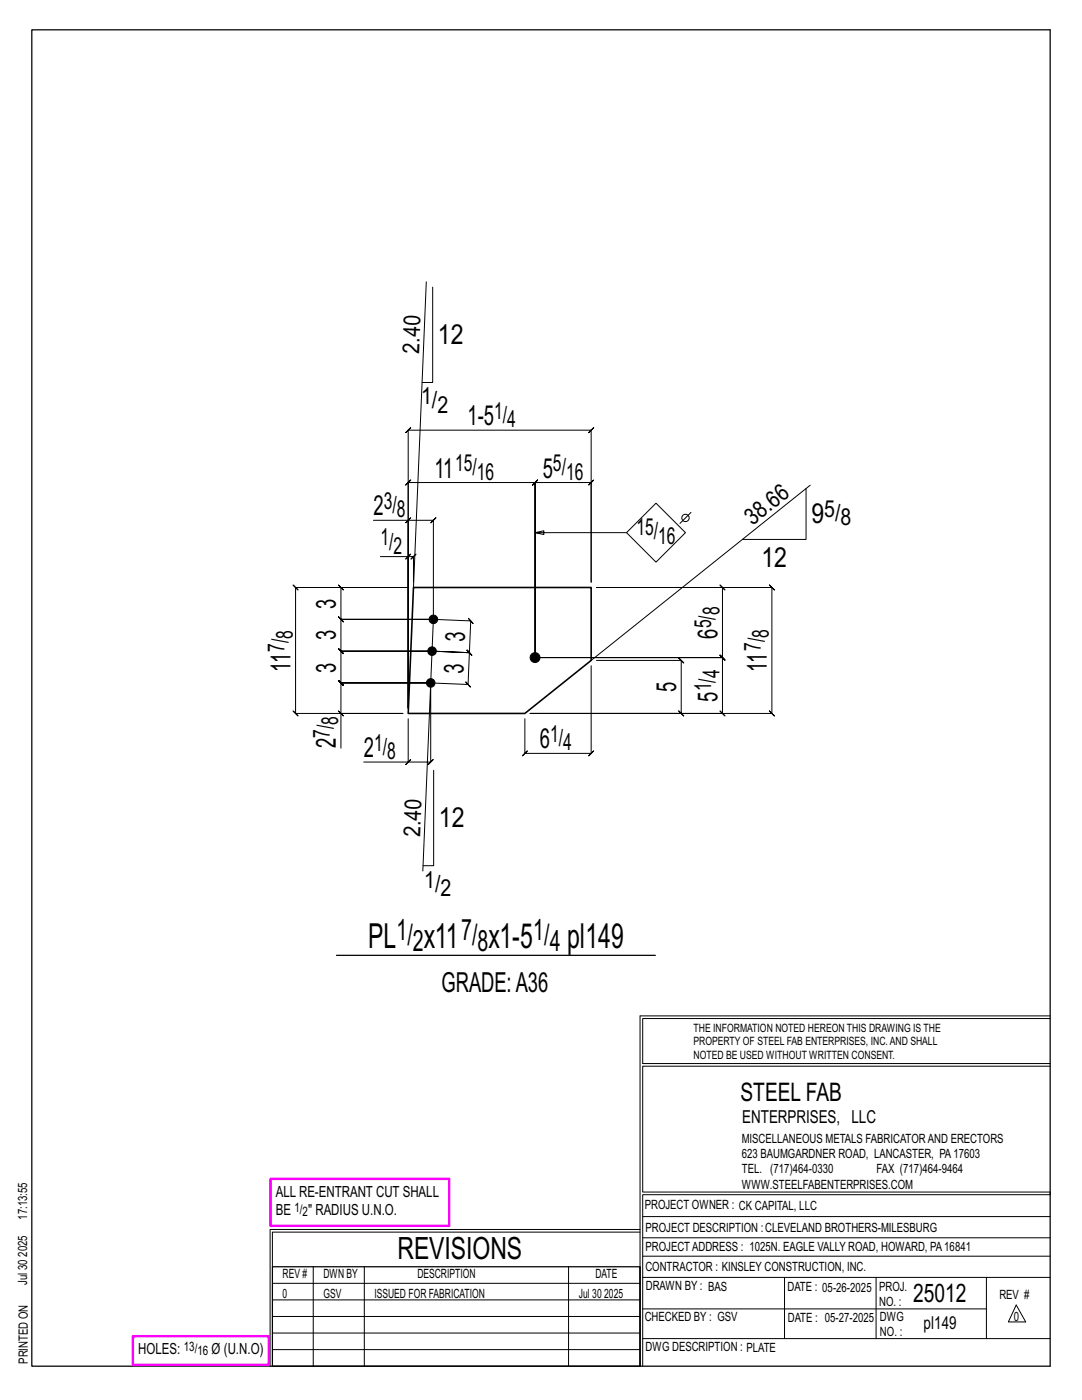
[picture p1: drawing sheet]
<svg xmlns="http://www.w3.org/2000/svg" width="216mm" height="279mm" viewBox="0 0 216 279" stroke-linecap="round" stroke-linejoin="round" font-family="sans-serif">
<g fill="none" stroke="#000" stroke-width=".2">
<path d="M85.1 56.2l-2.6 61M86.3 57.3v19h-2.1M160.8 97.5v10.2h-12.7M161.7 96.8l-43.7 35M74.5 103.8h7v37.5v-45l-.5 .5 1-1-.5 .5h25.3l-.5 .5 1-1-.5 .5v34.9v-34.9l-.5 .5 1-1-.5 .5h11.2l-.5 .5 1-1-.5 .5v19.9v-30.3l.5-.5-1 1 .5-.5h-36.5l.5-.5-1 1 .5-.5v55.4v-30.2h-5.6M81.5 111.1l.5-.5-1 1zM81.5 111.1h1l-.5 .5 1-1-.5 .5v5.1M81.5 103.8h5l-.5 .5 1-1-.5 .5v19.8M82 103.3l-1 1zM106.8 106.3l1.7 .4v-.8l-1.7 .4h18.2M125 106.3l5.9-5.9 5.9 5.9-5.9 5.9zM137.9 102.3l-2.2 2.2"/>
<path d="M118 132.9v17.5l.5-.5-1 1 .5-.5h-13.3l.5-.5-1 1 .5-.5v-7M119 131.8h16.9l-.5-.5 1 1-.5-.5v10.6l-.5-.5 1 1-.5-.5h-30.1h38.4l.5 .5-1-1 .5 .5v-11.2l.5 .5-1-1 .5 .5h-37.4h37.4l.5 .5-1-1 .5 .5v-14l.5 .5-1-1 .5 .5h-25.2h35l-.5-.5 1 1-.5-.5v25.2l-.5-.5 1 1-.5-.5h-48.2M67.5 141.9l1 1zM68 142.4v-6.1l.5 .5-1-1 .5 .5h17.9h-17.9l.5 .5-1-1 .5 .5v-6.4l.5 .5-1-1 .5 .5h18.2h-18.2l.5 .5-1-1 .5 .5v-6.3l.5 .5-1-1 .5 .5h18.5h-18.5l.5 .5-1-1 .5 .5v-6.4l.5 .5-1-1 .5 .5h13.4h-22.4l-.5-.5 1 1-.5-.5v25.2l-.5-.5 1 1-.5-.5h21.4h-12.4v6.9M81.5 143.4v8.7h-8.9M81.5 152.1h4.4l-.5 .5 1-1-.5 .5v-15.8l7.5 .3 .5 .5-1-1 .5 .5 .3-6.3 .4 .5-.9-1.1 .5 .6-7.5-.4 7.5 .4 .4 .5-.9-1.1 .5 .6 .2-6.4 .5 .5-.9-1 .4 .5-7.4-.3-2.1 50.2M82 151.6l-1 1zM86.5 153.7v19.1h-2.1M127.7 202.7v70M127.7 202.7h81.8M209.5 203.3h-81.3v9h81.3M209.5 212.8h-81.3v25.1h81.3v.5h-81.3v34.3"/>
<path d="M54.4 259.4h73.3M54.4 256.1h73.3M62.5 252.8v19.9M72.7 252.8v19.9M113.4 252.8v19.9M127.7 245.4h-73.8v27.3M127.7 245.9h-73.3v6.9M128.2 242.8h81.3M128.2 254.9h81.3M128.2 250.7h81.3M128.2 247h81.3M156.5 254.9v12.2"/>
<path d="M174.8 254.9v12.2M196.8 254.9v12.2M54.4 269.3h73.3M54.4 266h73.3M54.4 262.7h73.3M128.2 261.2h68.6M128.2 267.1h81.3M202.8 260.4l1.9 3.4h-3.5z"/>
<circle cx="136.8" cy="103.4" r=".74"/>
</g>
<path d="M6.3 6h203.2v266.7h-203.2zM67.1 190.7h63.7M54.4 252.8h73.3v19.9h-73.3z" fill="none" stroke="#000" stroke-width=".25"/>
<path d="M54 235.3h35.6v9.3h-35.6zM26.5 266.7h27.1v5.7h-27.1z" fill="none" stroke="#f0f" stroke-width=".5"/>
<g fill="#000" stroke="#000" stroke-width=".2">
<circle cx="85.9" cy="136.3" r=".86"/>
<circle cx="86.2" cy="129.9" r=".86"/>
<circle cx="86.5" cy="123.6" r=".86"/>
<circle cx="106.8" cy="131.2" r=".99"/>
</g>
<path d="M82.5 117.2h35.5v14.6l-13.3 10.6h-23.2z" fill="none" stroke="#000" stroke-width=".32"/>
<g font-size="6.9">
<text x="73.5" y="189.2">PL</text>
<text x="84.6" y="189.2">x11</text>
<text x="97.5" y="189.2">x1-5</text>
<text x="113.1" y="189.2">pl149</text>
</g>
<text font-size="6.1" x="79.3" y="251.3">REVISIONS</text>
<g font-size="5.9">
<text x="79.1" y="187.7">1/</text>
<text x="82.4" y="189.7">2</text>
<text x="92" y="187.7">7/</text>
<text x="95.3" y="189.7">8</text>
<text x="106.4" y="187.7">1/</text>
<text x="109.7" y="189.7">4</text>
</g>
<g font-size="5.5">
<text x="87.4" y="68.6">12</text>
<text x="93.3" y="84.9">1-5</text>
<text x="86.7" y="95.3">11</text>
<text x="108.3" y="95.3">5</text>
<text x="74.5" y="102.8">2</text>
<text x="161.9" y="104.3">9</text>
<text x="151.9" y="113.3">12</text>
<text x="67" y="121.5" transform="rotate(-90 67 121.5)">3</text>
<text x="67" y="127.8" transform="rotate(-90 67 127.8)">3</text>
<text x="92.8" y="128.1" transform="rotate(-88 92.8 128.1)">3</text>
<text x="143.2" y="127.4" transform="rotate(-90 143.2 127.4)">6</text>
<text x="58" y="134.2" transform="rotate(-90 58 134.2)">11</text>
<text x="67" y="134.3" transform="rotate(-90 67 134.3)">3</text>
<text x="92.5" y="134.4" transform="rotate(-88 92.5 134.4)">3</text>
<text x="153" y="134" transform="rotate(-90 153 134)">11</text>
<text x="134.9" y="138.1" transform="rotate(-90 134.9 138.1)">5</text>
<text x="143.2" y="140" transform="rotate(-90 143.2 140)">5</text>
<text x="67" y="149.3" transform="rotate(-90 67 149.3)">2</text>
<text x="107.7" y="149.4">6</text>
<text x="72.6" y="151.1">2</text>
<text x="87.6" y="165">12</text>
<text x="88.1" y="197.9">GRADE:A36</text>
</g>
<g font-size="5.1">
<text x="147.8" y="219.8">STEEL FAB</text>
<text x="182.2" y="259.9">25012</text>
</g>
<g font-size="4.7">
<text x="83.6" y="70.6" transform="rotate(-88 83.6 70.6)">2.40</text>
<text x="84" y="80.7">1/</text>
<text x="87.3" y="82.3">2</text>
<text x="98.6" y="83.6">1/</text>
<text x="101.2" y="85.3">4</text>
<text x="90.8" y="94.1">15/</text>
<text x="95.2" y="95.7">16</text>
<text x="110.3" y="94.1">5/</text>
<text x="113" y="95.7">16</text>
<text x="76.6" y="101.6">3/</text>
<text x="79.2" y="103.3">8</text>
<text x="127" y="106.8">15/</text>
<text x="150.1" y="105" transform="rotate(-39 150.1 105)">38.6</text>
<text x="164.5" y="103.1">5/</text>
<text x="167.7" y="104.8">8</text>
<text x="75.9" y="108.8">1/</text>
<text x="78.5" y="110.5">2</text>
<text x="131.3" y="108.5">16</text>
<text x="141.9" y="125.4" transform="rotate(-90 141.9 125.4)">5/</text>
<text x="143.6" y="122.8" transform="rotate(-90 143.6 122.8)">8</text>
<text x="56.7" y="130.1" transform="rotate(-90 56.7 130.1)">7/</text>
<text x="58.4" y="127.4" transform="rotate(-90 58.4 127.4)">8</text>
<text x="151.8" y="129.9" transform="rotate(-90 151.8 129.9)">7/</text>
<text x="153.4" y="127.3" transform="rotate(-90 153.4 127.3)">8</text>
<text x="141.9" y="138" transform="rotate(-90 141.9 138)">1/</text>
<text x="143.6" y="135.3" transform="rotate(-90 143.6 135.3)">4</text>
<text x="65.8" y="147.3" transform="rotate(-90 65.8 147.3)">7/</text>
<text x="67.5" y="144.7" transform="rotate(-90 67.5 144.7)">8</text>
<text x="74.6" y="149.8">1/</text>
<text x="109.8" y="148.1">1/</text>
<text x="112.4" y="149.8">4</text>
<text x="77.2" y="151.5">8</text>
<text x="83.8" y="167" transform="rotate(-88 83.8 167)">2.40</text>
<text x="84.6" y="177.1">1/</text>
<text x="87.9" y="178.8">2</text>
</g>
<g font-size="3.6">
<text x="148.1" y="224.1">ENTERPRISES, LLC</text>
<text x="184.3" y="265.2">pl149</text>
</g>
<g font-size="3.1">
<text x="55" y="238.9">ALL RE-ENTRANT CUT SHALL</text>
<text x="55" y="242.5">BE</text>
<text x="61.5" y="242.5">&quot; RADIUS U.N.O.</text>
<text x="27.6" y="270.2">HOLES:</text>
<text x="42.2" y="270.2">Ø (U.N.O)</text>
</g>
<g font-size="2.6">
<text x="58.8" y="241.8">1/</text>
<text x="60.4" y="242.7">2</text>
<text x="36.7" y="269.6">13/</text>
<text x="39.4" y="270.5">16</text>
</g>
<g font-size="2.5">
<text x="148" y="231.2">623 BAUMGARDNER ROAD, LANCASTER, PA17603</text>
<text x="148" y="228.1">MISCELLANEOUS METALS FABRICATORAND ERECTORS</text>
<text x="148" y="237.2">WWW.STEELFABENTERPRISES.COM</text>
<text x="148" y="234.2">TEL. (717)464-0330</text>
<text x="174.9" y="234.2">FAX (717)464-9464</text>
<text x="5.4" y="243.4" transform="rotate(-90 5.4 243.4)">17:13:55</text>
<text x="128.7" y="241.3">PROJECT OWNER : CK CAPITAL, LLC</text>
<text x="128.8" y="246">PROJECT DESCRIPTION :CLEVELAND BROTHERS-MILESBURG</text>
<text x="5.4" y="250.8" transform="rotate(-90 5.4 250.8)">2025</text>
<text x="128.8" y="249.7">PROJECTADDRESS : 1025N. EAGLE VALLY ROAD, HOWARD, PA16841</text>
<text x="5.4" y="256.5" transform="rotate(-90 5.4 256.5)">Jul 30</text>
<text x="56.4" y="255">REV #</text>
<text x="64.5" y="255">DWN BY</text>
<text x="83.3" y="255">DESCRIPTION</text>
<text x="118.8" y="255">DATE</text>
<text x="128.8" y="253.7">CONTRACTOR : KINSLEY CONSTRUCTION, INC.</text>
<text x="128.9" y="257.5">DRAWN BY : BAS</text>
<text x="157.1" y="257.6">DATE : 05-26-2025</text>
<text x="175.4" y="257.7">PROJ.</text>
<text x="56.4" y="259">0</text>
<text x="64.5" y="259">GSV</text>
<text x="74.7" y="259">ISSUED FOR FABRICATION</text>
<text x="115.5" y="259">Jul 30</text>
<text x="120.6" y="259">2025</text>
<text x="128.6" y="263.7">CHECKED BY : GSV</text>
<text x="157.2" y="263.7">DATE : 05-27-2025</text>
<text x="175.4" y="260.7">NO. :</text>
<text x="175.6" y="263.7">DWG</text>
<text x="199.4" y="259.2">REV #</text>
<text x="202.3" y="263.7">0</text>
<text x="128.8" y="269.7">DWG DESCRIPTION : PLATE</text>
<text x="175.6" y="266.7">NO. :</text>
<text x="5.5" y="272.2" transform="rotate(-90 5.5 272.2)">PRINTED ON</text>
</g>
<g font-size="2.3">
<text x="138.4" y="208.6">PROPERTY OF STEEL FAB ENTERPRISES, INC.AND SHALL</text>
<text x="138.4" y="205.9">THE INFORMATION NOTED HEREON THIS DRAWING IS THE</text>
<text x="138.4" y="211.3">NOTED BE USED WITHOUT WRITTEN CONSENT.</text>
</g>
</svg>
